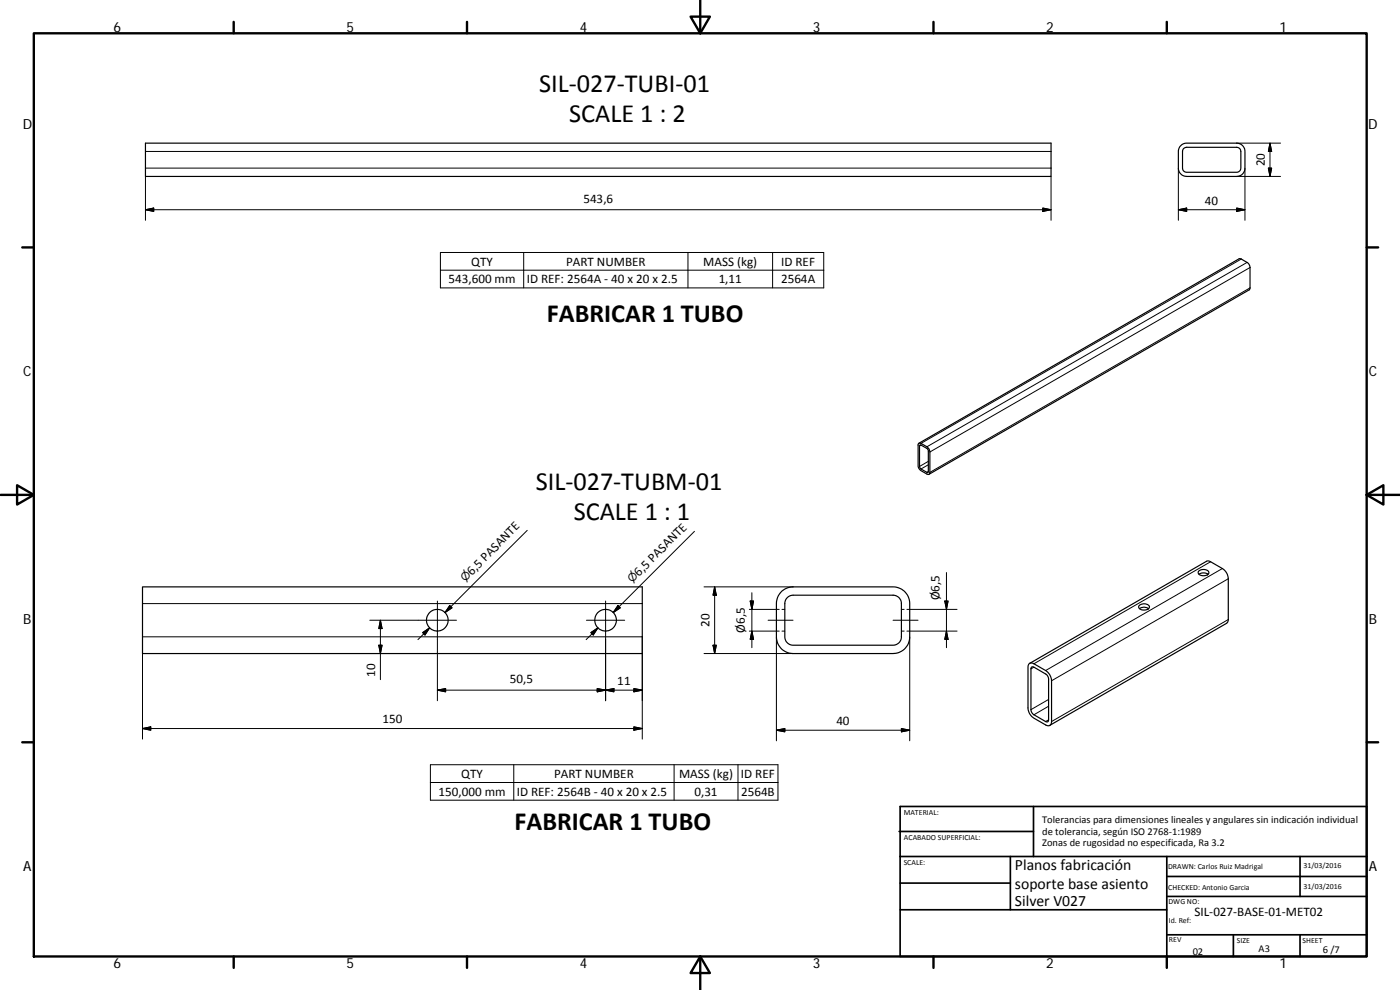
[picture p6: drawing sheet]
<svg xmlns="http://www.w3.org/2000/svg" width="420mm" height="297mm" viewBox="0 0 420 297" stroke-linecap="round" stroke-linejoin="round" font-family="sans-serif">
<g fill="none" stroke="#000" stroke-width=".36">
<path d="M43.7 42.9h271.7v10h-271.7zM354.3 43.8l.8-.6 1-.3h15a2.48 2.48 0 0 1 2.5 2.5v5a2.47 2.47 0 0 1-2.5 2.5h-15a2.51 2.51 0 0 1-2.5-2.5l.1-5.3zM355.3 44.6l.8-.4h15a1.26 1.26 0 0 1 1.3 1.2v5a1.26 1.26 0 0 1-1.3 1.3h-15a1.23 1.23 0 0 1-1.2-1.3v-5zM275.7 133.1l.7-.1 1.8 1 .7 .9 .2 .7v6.1a.54 .54 0 0 1-.3 .6 .54 .54 0 0 1-.6-.1l-2-1.1-.6-1zM275.8 133l96.1-55.4 .6 .1 1.9 1.1 .5 .6 .2 .9v6.1l-.2 .6-96.1 55.3M276.1 133.5l2.1 1.1 .4 .4-.1 6.8-2.1-1.1-.4-.5zM42.8 176.1h150v20h-150zM234.7 177.4l1.8-1.1 1.5-.2h30a5 5 0 0 1 5 5v10a5 5 0 0 1-5 5h-30a5 5 0 0 1-5-5v-10a5.1 5.1 0 0 1 1.7-3.7zM236.1 179.5l.9-.7 1-.2h30a2.48 2.48 0 0 1 2.5 2.5v10a2.48 2.48 0 0 1-2.5 2.5h-30a2.51 2.51 0 0 1-2.5-2.5v-10l.1-.7zM359.8 171.3a1.97 1.97 0 0 1 3 .5 1.9 1.9 0 0 1-3.2 .1zM359.8 172.3a2.46 2.46 0 0 1 2.8 0M362.4 172.2v.2"/>
<path d="M308.8 199.2l.5-.3 .7 .1 3.8 2.2a3.7 3.7 0 0 1 1.8 3.1v12.2a1.07 1.07 0 0 1-.5 1.2 1.07 1.07 0 0 1-1.3-.2l-3.5-2a3.7 3.7 0 0 1-1.8-3.1v-12.2zM309 199l53.2-30.7 .9 .1 3.7 2.2a3.9 3.9 0 0 1 1.8 3.1v12.2l-.1 .7-.4 .4-53 30.6M341.9 181.7a1.95 1.95 0 0 1 3.1 .4 1.92 1.92 0 0 1-3.3 .1zM342 182.6a2.3 2.3 0 0 1 2.7 0M309.6 200.2h.7l3.7 2.1 .6 1 .1 12.7a.53 .53 0 0 1-.3 .6 .53 .53 0 0 1-.6-.1l-3.7-2.2-.6-.9z"/>
<circle cx="131.2" cy="186.1" r="3.3"/>
<circle cx="181.7" cy="186.1" r="3.3"/>
</g>
<g fill="none" stroke="#000" stroke-width=".3">
<path d="M43.7 50.4h271.7M43.7 45.4h271.7M43.7 52.9v13.2M315.4 52.9v13.2M353.6 50.4v15.7M371.1 52.9h13.2M371.1 42.9h13.2M373.6 50.4v15.7M380.7 50.4h.9l-.5 2.5zM381.1 42.9l.5 2.5h-.9zM381.1 42.9v10M43.7 62.9l2.4-.5v1z"/>
<path d="M43.7 62.9h271.7M132.2 75.8h115v10.6h-115zM157.2 75.8v10.6M206.5 75.8v10.6M231.9 75.8v10.6M313 62.4l2.4 .5-2.4 .5zM353.6 62.9l2.5-.5v1zM353.6 62.9h20M371.1 62.4l2.5 .5-2.5 .5zM372.5 77.7l-96.1 55.3M374.3 78.7l-96.1 55.3M132.2 81.1h115"/>
<path d="M375.1 86.4l-96 55.3M375.1 80.3l-96 55.3M276.4 133.5l-.4 .3M278.6 138.4l-2.6 1.6M278.6 139.4l-2.2 1.3M158.2 159.1l-24.6 24.7 1.7-1.8M208.4 159.4l-24.4 24.4 1.8-1.8M278.6 141.5l-.4 .2M211.3 176.1h26.7M214.5 176.1v20M214.5 176.1l.5 2.5h-1zM225.6 177.8v16.5"/>
<path d="M284 171.8v22.5M363.3 168.6l-53 30.6M366.8 170.6l-53 30.6M368.6 173.7l-53 30.6M42.8 196.1v25.7M42.8 181.1h150M42.8 191.1h150v30.7M111 186.1h26M113.7 193.6h1l-.5 2.5zM114.2 186.1v17.8M114.2 186.1l.5 2.5h-1zM126.8 189.8l2.1-1.4-1.4 2.1z"/>
<path d="M128.9 188.4l-3.5 3.5M131.3 180.3v29.9M135 181.7l.7 .7-2.1 1.4zM176 186.1h11.5M177.3 189.8l2.1-1.4-1.4 2.1zM179.4 188.4l-3.5 3.5M181.7 180.3v29.9M185.5 181.7l.7 .7-2.2 1.4zM211.3 196.1h26.7M214 193.6h1l-.5 2.5zM224.9 189.4h9M224.9 182.8h9"/>
<path d="M225.1 180.3h1.1l-.6 2.5zM225.6 189.4l.6 2.4h-1.1zM230.5 186.1h7.5M233 191.1v31.2M234.7 189.4h.8M234.7 182.8h.8M268 186.1h7.5M270.5 189.4h.8M270.5 182.8h.8M272.2 189.4h15M272.2 182.8h15M273 191.1v31.2"/>
<path d="M283.5 180.3h1l-.5 2.5zM284 189.4l.5 2.4h-1zM368.6 185.9l-53 30.6M42.8 218.6h150M42.8 218.6l2.4-.5v1zM131.3 207.1l2.4-.5v1zM131.3 207.1h61.5M179.2 206.6l2.5 .5-2.5 .5zM181.7 207.1l2.5-.5v1zM190.2 218.1l2.6 .5-2.6 .5zM190.2 206.6l2.6 .5-2.6 .5zM233 219.1l2.5-.5v1z"/>
<path d="M233 219.1h40M270.5 218.6l2.5 .5-2.5 .5zM310.3 200.2l-.9 .5M314.7 209.9l-5.3 3M314.7 211.9l-4.4 2.6M314.7 216l-.9 .5M129.2 229.4h104.3v10.7h-104.3zM129.2 234.8h104.3M154.2 229.4v10.7M202.3 229.4v10.7M221.5 229.4v10.7"/>
</g>
<g fill="none" stroke="#000" stroke-width=".71">
<path d="M10.1 10h400.1v277h-400.1zM70.1 6.6v3.4M140.2 6.6v3.4M207.3 5h5.8l-2.9 5zM210.2 0v10M280.2 6.6v3.4M350.2 6.6v3.4M6.7 74.2h3.4M410.2 74.2h3.4M.2 148.5h9.9M5.1 145.6l5 2.9-5 2.9zM410.2 148.5l5-2.9v5.8z"/>
<path d="M410.2 148.5h9.9M6.7 222.7h3.4M410.2 222.7h3.4M70.1 287v3.4M140.2 287v3.4M210.2 287l2.9 5h-5.8zM210.2 287v10M280.2 287v3.4M350.2 287v3.4"/>
</g>
<g fill="none" stroke="#000" stroke-width=".51">
<path d="M269.8 249.5h40.4M270.1 257h140.1M270.1 242h140.1v45h-140.1zM303.2 257v16M310.2 242v15M350.2 257v30M390.2 257v12M270.1 273h80.1M270.1 265h33.1M350.2 269h60M350.2 263h60M350.2 280.5h60"/>
<path d="M370.2 280.5v6.5M390.2 280.5v6.5"/>
</g>
<g fill="#000" stroke="#000" stroke-width=".3">
<path d="M380.7 50.4h.9l-.5 2.5zM381.1 42.9l.5 2.5h-.9zM43.7 62.9l2.4-.5v1zM313 62.4l2.4 .5-2.4 .5zM353.6 62.9l2.5-.5v1zM371.1 62.4l2.5 .5-2.5 .5zM214.5 176.1l.5 2.5h-1zM113.7 193.6h1l-.5 2.5zM114.2 186.1l.5 2.5h-1zM126.8 189.8l2.1-1.4-1.4 2.1zM135 181.7l.7 .7-2.1 1.4zM177.3 189.8l2.1-1.4-1.4 2.1z"/>
<path d="M185.5 181.7l.7 .7-2.2 1.4zM214 193.6h1l-.5 2.5zM225.1 180.3h1.1l-.6 2.5zM225.6 189.4l.6 2.4h-1.1zM283.5 180.3h1l-.5 2.5zM284 189.4l.5 2.4h-1zM42.8 218.6l2.4-.5v1zM131.3 207.1l2.4-.5v1zM179.2 206.6l2.5 .5-2.5 .5zM181.7 207.1l2.5-.5v1zM190.2 218.1l2.6 .5-2.6 .5zM190.2 206.6l2.6 .5-2.6 .5z"/>
<path d="M233 219.1l2.5-.5v1zM270.5 218.6l2.5 .5-2.5 .5z"/>
</g>
<g font-size="7.9">
<text x="161.8" y="27.6">SIL‐027‐TUBI‐01</text>
<text x="170.8" y="36.6">SCALE 1 : 2</text>
<text x="164.1" y="96.7">FABRICAR 1 TUBO</text>
<text x="160.8" y="147">SIL‐027‐TUBM‐01</text>
<text x="172.2" y="156">SCALE 1 : 1</text>
<text x="154.4" y="249.1">FABRICAR 1 TUBO</text>
</g>
<g font-size="4.7">
<text x="304.6" y="261.2">Planos fabricación</text>
<text x="304.6" y="266.6">soporte base asiento</text>
<text x="304.6" y="272">Silver V027</text>
</g>
<g font-size="4.2">
<text x="34" y="9.6">6</text>
<text x="104" y="9.6">5</text>
<text x="174" y="9.6">4</text>
<text x="244" y="9.6">3</text>
<text x="314" y="9.6">2</text>
<text x="384" y="9.6">1</text>
<text x="6.8" y="38.7">D</text>
<text x="410.6" y="38.7">D</text>
<text x="7" y="112.9">C</text>
<text x="410.8" y="112.9">C</text>
<text x="7" y="187.1">B</text>
<text x="410.8" y="187.1">B</text>
<text x="7" y="261.3">A</text>
<text x="410.8" y="261.3">A</text>
<text x="34" y="290.4">6</text>
<text x="104" y="290.4">5</text>
<text x="174" y="290.4">4</text>
<text x="244" y="290.4">3</text>
<text x="314" y="290.4">2</text>
<text x="384" y="290.4">1</text>
</g>
<g font-size="3.9">
<text x="379.5" y="50" transform="rotate(-90 379.5 50)">20</text>
<text x="175.1" y="60.9">543,6</text>
<text x="361.6" y="61.4">40</text>
<text x="141.4" y="79.7">QTY</text>
<text x="169.9" y="79.7">PART NUMBER</text>
<text x="211.1" y="79.8">MASS (kg)</text>
<text x="234.4" y="79.7">ID REF</text>
<text x="134.6" y="85">543,600 mm</text>
<text x="158.1" y="85">ID REF: 2564A ‐ 40 x 20 x 2.5</text>
<text x="215.7" y="85">1,11</text>
<text x="234.4" y="85">2564A</text>
<text x="141.6" y="172.7" transform="rotate(-45 141.6 172.7)">6,5 PASANTE</text>
<text x="191.8" y="173" transform="rotate(-45 191.8 173)">6,5 PASANTE</text>
<text x="281.9" y="180.1" transform="rotate(-90 281.9 180.1)">Ø6,5</text>
<text x="212.9" y="188.1" transform="rotate(-90 212.9 188.1)">20</text>
<text x="223.6" y="189.9" transform="rotate(-90 223.6 189.9)">Ø6,5</text>
<text x="112.6" y="203.1" transform="rotate(-90 112.6 203.1)">10</text>
<text x="153" y="205">50,5</text>
<text x="185.3" y="205.5">11</text>
<text x="114.8" y="217">150</text>
<text x="251" y="217.5">40</text>
<text x="138.4" y="233.4">QTY</text>
<text x="166.3" y="233.4">PART NUMBER</text>
<text x="203.8" y="233.5">MASS (kg)</text>
<text x="222.4" y="233.4">ID REF</text>
<text x="131.6" y="238.7">150,000 mm</text>
<text x="155.1" y="238.7">ID REF: 2564B ‐ 40 x 20 x 2.5</text>
<text x="208.4" y="238.7">0,31</text>
<text x="222.4" y="238.7">2564B</text>
<text x="358.5" y="274.9">SIL‐027‐BASE‐01‐MET02</text>
</g>
<g font-size="3.3">
<text x="139.6" y="174.7" transform="rotate(-45 139.6 174.7)">⌀</text>
<text x="189.8" y="175" transform="rotate(-45 189.8 175)">⌀</text>
</g>
<g font-size="3.1">
<text x="312.8" y="246.8">Tolerancias para dimensiones lineales y angulares sin indicación individual</text>
<text x="312.8" y="250.4">de tolerancia, según ISO 2768‐1:1989</text>
<text x="312.8" y="254">Zonas de rugosidad no especificada, Ra 3.2</text>
<text x="357.9" y="286.4">02</text>
<text x="377.7" y="285.6">A3</text>
<text x="397" y="285.9">6 /7</text>
</g>
<g font-size="2.4">
<text x="271.2" y="244.4">MATERIAL:</text>
<text x="271.3" y="251.9">ACABADO SUPERFICIAL:</text>
<text x="271.2" y="259.7">SCALE:</text>
<text x="350.6" y="260.8">DRAWN: Carlos Ruiz Madrigal</text>
<text x="391.2" y="260.6">31/03/2016</text>
<text x="350.6" y="267">CHECKED: Antonio Garcia</text>
<text x="391.2" y="266.6">31/03/2016</text>
<text x="350.7" y="271.4">DWG NO:</text>
<text x="350.8" y="276.8">Id. Ref:</text>
<text x="350.8" y="282.8">REV</text>
<text x="371.2" y="282.9">SIZE</text>
<text x="390.9" y="282.9">SHEET</text>
</g>
</svg>
